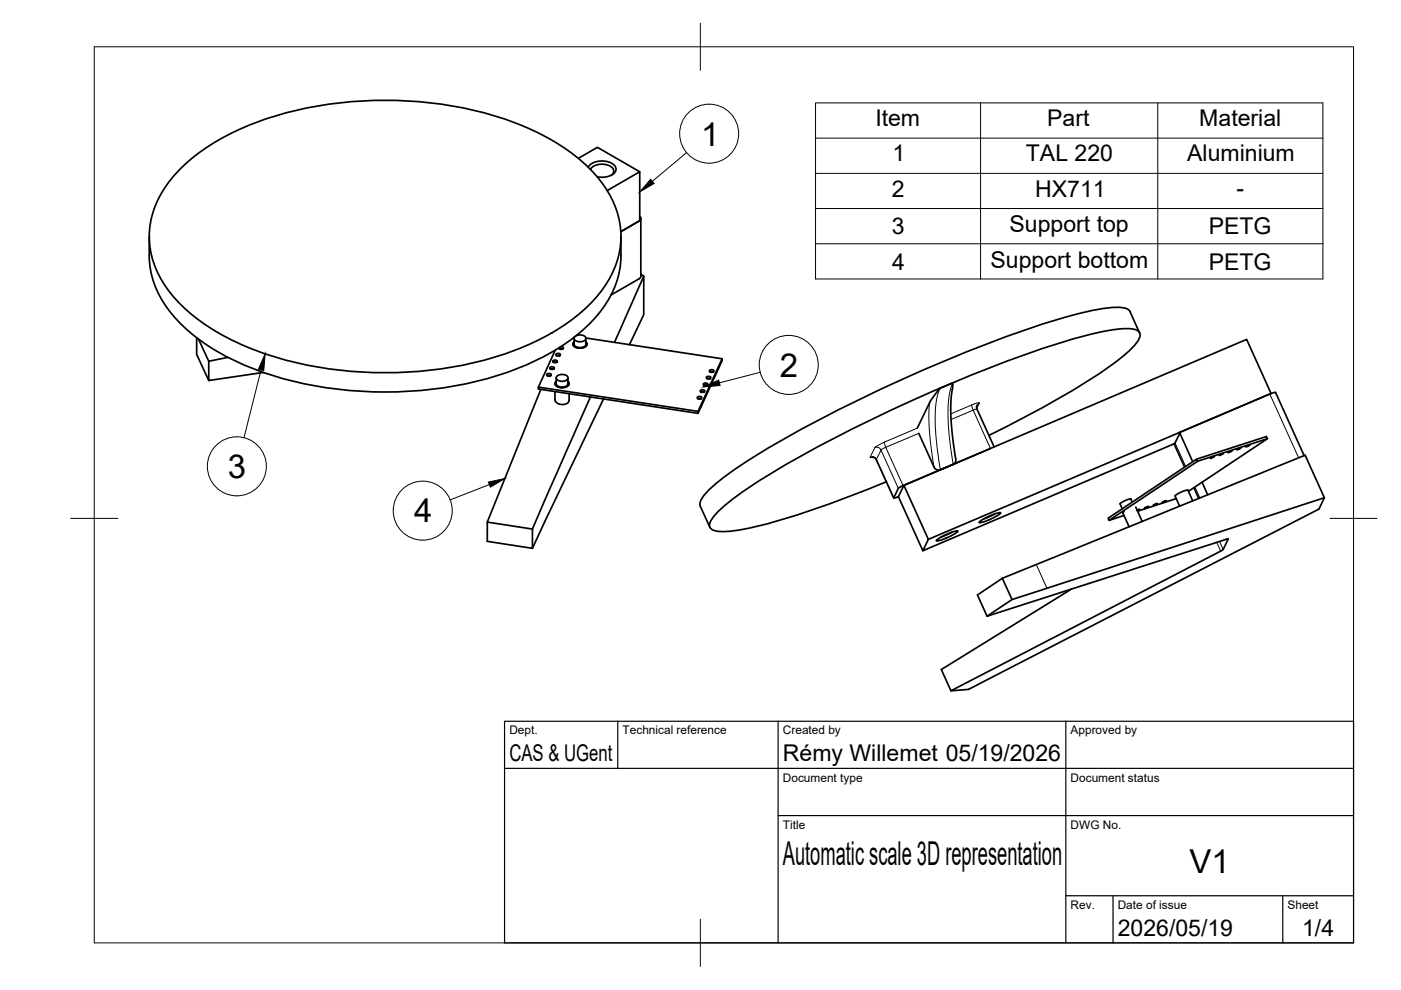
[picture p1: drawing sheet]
<svg xmlns="http://www.w3.org/2000/svg" width="297mm" height="210mm" viewBox="0 0 297 210" stroke-linecap="round" stroke-linejoin="round" font-family="sans-serif">
<!-- layer: Visible -->
<g fill="none" stroke="#000" stroke-width=".36">
<path d="M38.2 35.9a48.4 48.4 0 0 1 21.7-11.8 82.6 82.6 0 0 1 49.3 1.9 42.5 42.5 0 0 1 17.5 11.6 18.3 18.3 0 0 1 3.3 19.9 30.3 30.3 0 0 1-13 13.1 72.3 72.3 0 0 1-35.3 8.4 72.3 72.3 0 0 1-35.4-8.4 30.3 30.3 0 0 1-13-13.1 17.8 17.8 0 0 1 2-18.2zM122.6 33.6l4.1-2.4 8.9 5.2-6.9 4M124.7 35.5a4 4 0 0 1 5.2-.7 1.32 1.32 0 0 1 .7 1.4 1.32 1.32 0 0 1-1.2 1l-1.6 .4-1.2-.1M125.2 35.9a3.2 3.2 0 0 1 4.8 0 1.03 1.03 0 0 1-.4 1.3M135.6 36.4v10.4l-4 2.3 3.8-2.2M31.6 50.2a22.6 22.6 0 0 0 1.8 11.7 30.8 30.8 0 0 0 12.9 12.8 72 72 0 0 0 35.4 8.4 72 72 0 0 0 35.3-8.4 30.8 30.8 0 0 0 12.9-12.8 17.7 17.7 0 0 0 1.8-7.7v-4M135.6 45.8a.57 .57 0 0 1 0 .9M135.9 46.3l-.1 12.5-.3 .3-6 3.5M135.9 58.1l.6 .5M136.5 58.6l-6.2 14M136.5 58.6v8.1l-3 6.4M41.7 71.6v3.6l2.6 5.5"/>
<path d="M42.1 71.9l2.2 4.7 4-.8M44.3 76.6v4.1l11.5-1.7M116 79.7h.7M116 79.3l.5-.1 .4 .3-.6 .2-.4-.2zM116.7 78.2h.7M116.7 77.8h.5l.3 .3-.6 .2-.3-.2zM117.3 76.8h.7M117.3 76.4h.5l.4 .3-.7 .2-.3-.2zM117.7 74.2l-3.5 7.9v.4l33.8 5.1v-.4l5.1-11.1M118 75.4h.7M118 75l.5-.1 .3 .4-.6 .2-.3-.2zM118 79.8a1.54 1.54 0 0 1 2.4 .3 1.45 1.45 0 0 1-2.5 0z"/>
<path d="M118.6 74h.7M118.9 73.5l.5 .2a.47 .47 0 0 1-.4 .4 .47 .47 0 0 1-.5-.3M121.7 71.7v1.3a1.45 1.45 0 0 0 2.5 0M121.7 72.5l-.2 .3a1.27 1.27 0 0 0 1.7 1 1.13 1.13 0 0 0 1.2-1l-.2-.3M122.1 71.2l1-.2a.97 .97 0 0 1 1.1 .9 1.63 1.63 0 0 1-2.5 0l.2-.5M124.2 71.7l28.9 4.4v.4l-5.1 11.1M124.2 71.7v1.3M149.9 79.9l.5-.1 .3 .3-.6 .3-.4-.3zM150.5 78.9h.7M150.5 78.5l.5-.1 .4 .3-.6 .2-.4-.2zM239.6 66.1l2 4.5M239.6 66.1a2.69 2.69 0 0 0-2.5-.9 53.3 53.3 0 0 0-14 2.9 313.4 313.4 0 0 0-64.3 29.4 37.7 37.7 0 0 0-9.9 8l-.5 1.3 .1 .5 2 4.5"/>
<path d="M114.2 82.1l33.8 5.1M114.7 82.6l-11.4 28.1v4.1l9.6 1.5v-4.1M117.7 83v1.9l.3 .5 .7 .3h1l.8-.4 .2-.4v-1.4M117.7 81.4v.1M117.9 80.1v1.2a1.45 1.45 0 0 0 2.5 0v-1.2M117.9 80.8l-.2 .3a1.23 1.23 0 0 0 1.6 1.1 1.17 1.17 0 0 0 1.3-1l-.2-.3 .2 .3a1.27 1.27 0 0 1-1.6 1 1.13 1.13 0 0 1-1.3-1l.2-.3M125.2 84.2l-12.3 28M128 84.6l-15.1 31.7M148 84.5h.7M148 84.1h.4l.4 .3-.6 .2-.4-.2zM148.6 83.1h.7M148.6 82.7l.5-.1 .3 .4-.6 .2-.3-.2z"/>
<path d="M149.2 81.7h.7M149.2 81.3l.5-.1 .4 .4-.6 .2-.4-.2zM149.9 80.3h.7M185 96.9l.4 .1 .3 .3 3.8 8.3M194.5 90.8l2.8-5.8 1-1.5 1-1.2 2.7-1.1-.4 3.5v2.6l.3 5.1 .7 5-.2 .8-3.2 1.5-.5-.1-.4-.2-3.5-7.5M207.2 86l-.1 .6 3.7 8.2M209.7 92.3a173.1 173.1 0 0 0 27.7-16.2 11.4 11.4 0 0 0 4.3-4.9 1.33 1.33 0 0 0-1.4-1.4 22.1 22.1 0 0 0-7.8 .8 229 229 0 0 0-39.2 14.4 247.9 247.9 0 0 0-35.2 18.8l-4.2 3.2a11.7 11.7 0 0 0-3.4 3.9 1.2 1.2 0 0 0 1.1 1.6 19.1 19.1 0 0 0 7.7-.6 183.9 183.9 0 0 0 28.6-9.8M210 95.1l-18.5 7.9M248.9 94.1l-53.2 22.7 1.1-2.4M248.9 94.1l2.3 5M250.1 91.8l-1.2 2.3M253.7 97.3l14.8-4.7 .2 .4-16.7 11.2"/>
<path d="M256.6 97.2l.9-.4zM258.5 96.5l.9-.3zM260.3 96l.9-.4zM262.2 95.3l.9-.3zM264.1 94.7l.9-.4zM268.7 93l-14.8 4.8M269.2 83.5l-19.1 8.2 2.8 6.2M270.4 83.2l6.1 13.4M270.5 83.2l-1.3 .3M103.3 110.7l9.6 1.5M190.5 105.3l-1 .3M191.5 103l-1 .5-1 2.1"/>
<path d="M191.6 102.9l5.2 11.5M196.8 114.4l72.7-31-5.2-11.4-72.7 30.9-1.1 2.4 5.2 11.5M198.7 114.4a11.6 11.6 0 0 1 4.3-1.8 2.9 2.9 0 0 1-1.8 1.2l-1.3 .6a1.22 1.22 0 0 1-1.4 .2zM201.9 112.8l-2.4 1.1M207.7 110.6a11.6 11.6 0 0 1 4.4-1.9 2.9 2.9 0 0 1-1.8 1.3l-1.4 .5a1.22 1.22 0 0 1-1.3 .2zM211 108.9l-2.4 1.1M234.9 109.9l18.8-12.6 .2 .5-18.8 12.5zM238 108.7l1.4 3M238.3 109.3l-3.2 1M238.3 108.5l-.2 .2M239.8 105.8l.3 .7M239.8 105.8a4.5 4.5 0 0 0-2.3 1l.4 1.1"/>
<path d="M240.8 107.5l1.4 3M241.1 108.2l.6-.2-.5 .3M242.6 107.8l.9-.4zM244.5 107.2l.9-.4zM246.4 106.6l.9-.4zM249.4 105.7l-8.2 2.7M251.9 103.9a5.6 5.6 0 0 0-2.8 1.2l1 2.2M251.9 103.9l1 2.3M253.1 103.4l1 2.3M254.9 102.2l1.2 2.7M258.8 116.9l-57.2 29.6-2-4.5 27.5-17.1M259.3 116.5l-.5 .3"/>
<path d="M260.4 114.3l-1.1 2.2M260.4 114.3l-51.1 16.4-2.1-4.6 5.3-3.5 64.2-26.1 4.1 9-66.2 21.6M280.8 105.5l-1.2 2.4-74.3 38.3-3.7 .3M212.5 122.6l2.1 4.5-5.3 3.6"/>
</g>
<!-- layer: Visible Narrow -->
<g fill="none" stroke="#000" stroke-width=".21">
<path d="M185.1 96.9h-.6M186.8 95.4l-1 2 3.7 8.2M186.8 95.4l3.7 8.1M186.8 95.4a1.01 1.01 0 0 0-1.3-.5l-1 2a1.02 1.02 0 0 1 1.3 .5v.1M187.5 93.7l.3 1.1M187.8 94.8l3.7 8.2M187.8 94.8l-1 .6M194.5 90.8l-7.6 3.2-1.4 .9M194.8 91.9l-7 2.9M197.1 85.4a51.3 51.3 0 0 0 .9 13.6M199.3 82.3a20.8 20.8 0 0 0-.9 10l1 7.3M202 81.2a20.8 20.8 0 0 0-.9 9.9l1 7.4"/>
<path d="M206 85.9l-4.4 1.8M206 85.9l.3 1.1M206 85.9l1.6-.5-.4 .5M206.3 87l-4.7 2M206.3 87l3.7 8.1M207.2 86.7l-.9 .3M207.6 85.5l-.5 1.1M249.1 93.9l2.3 5M269.2 83.5l6.1 13.6M219.7 119.7l2.3 5M253.3 103.3l1.1 2.3M258 115l.8 1.9"/>
<path d="M258.6 114.8l.7 1.7M260.4 114.3h.1"/>
</g>
<!-- layer: BORDER -->
<path d="M20 9.9h267v190h-267zM148.5 4.9v10M15 109.9h10M282 109.9h10M148.5 194.9v10" fill="none" stroke="#000" stroke-width=".21"/>
<!-- layer: TITLEBLOCK -->
<path d="M107 152.9h180v47h-180zM131 152.9v10M165 152.9v47M226 152.9v47M107 162.9h180M165 172.9h122M226 189.9h61M236 189.9v10M272 189.9v10" fill="none" stroke="#000" stroke-width=".25"/>
<!-- layer: Custom Tables -->
<path d="M172.9 21.8h107.6v37.4h-107.6zM172.9 36.8h107.6M172.9 29.3h107.6M207.9 21.8v37.4M245.5 21.8v37.4M172.9 51.7h107.6M172.9 44.2h107.6" fill="none" stroke="#000" stroke-width=".21"/>
<!-- layer: Balloons -->
<g fill="none" stroke="#000" stroke-width=".21">
<circle cx="150.4" cy="28.3" r="6.3"/>
<circle cx="167.2" cy="77.4" r="6.3"/>
<circle cx="50.2" cy="98.9" r="6.3"/>
<circle cx="89.6" cy="108.3" r="6.3"/>
</g>
<!-- layer: 0 -->
<path d="M137.9 38l.8 .9-3.1 1.8zM56.2 75l-.3 3.5-1.1-.2zM149.1 82l3.3-1.4 .3 1.1zM103.5 102.2l3.5-.7-3 1.8z" fill="#000" stroke="#000" stroke-width=".21"/>
<path d="M145.5 32.4l-7.2 6.1M55.4 78.4l-3.7 14.4M161.2 78.9l-8.7 2.3M103.8 102.7l-8.4 3.3" fill="none" stroke="#000" stroke-width=".21"/>
<g font-size="7">
<text x="148.7" y="30.9">1</text>
<text x="165.4" y="79.9">2</text>
<text x="48.3" y="101.3">3</text>
<text x="87.8" y="110.8">4</text>
<text x="166" y="183.4">Automatic scale 3D representation</text>
<text x="252.2" y="185.2">V1</text>
</g>
<g font-size="4.9">
<text x="185.6" y="26.7">Item</text>
<text x="222" y="26.7">Part</text>
<text x="254.3" y="26.7">Material</text>
<text x="189.2" y="34.2">1</text>
<text x="217.5" y="34.2">TAL 220</text>
<text x="251.7" y="34.2">Aluminium</text>
<text x="189.1" y="41.7">2</text>
<text x="219.5" y="41.7">HX711</text>
<text x="262.2" y="41.6">-</text>
<text x="189.1" y="49.7">3</text>
<text x="214" y="49.2">Support top</text>
<text x="256.3" y="49.7">PETG</text>
<text x="189.1" y="57.2">4</text>
<text x="210" y="56.7">Support bottom</text>
<text x="256.3" y="57.2">PETG</text>
<text x="108" y="161.4">CAS &amp; UGent</text>
<text x="166" y="161.4">Rémy Willemet 05/19/2026</text>
<text x="237" y="198.4">2026/05/19</text>
<text x="276.1" y="198.6">1/4</text>
</g>
<g font-size="2.5">
<text x="108" y="155.7">Dept.</text>
<text x="132" y="155.7">Technical reference</text>
<text x="166" y="155.7">Created by</text>
<text x="227" y="155.7">Approved by</text>
<text x="166" y="165.7">Document type</text>
<text x="227" y="165.7">Document status</text>
<text x="166" y="175.7">Title</text>
<text x="227" y="175.7">DWG No.</text>
<text x="227" y="192.7">Rev.</text>
<text x="237" y="192.7">Date of issue</text>
<text x="273" y="192.7">Sheet</text>
</g>
</svg>
